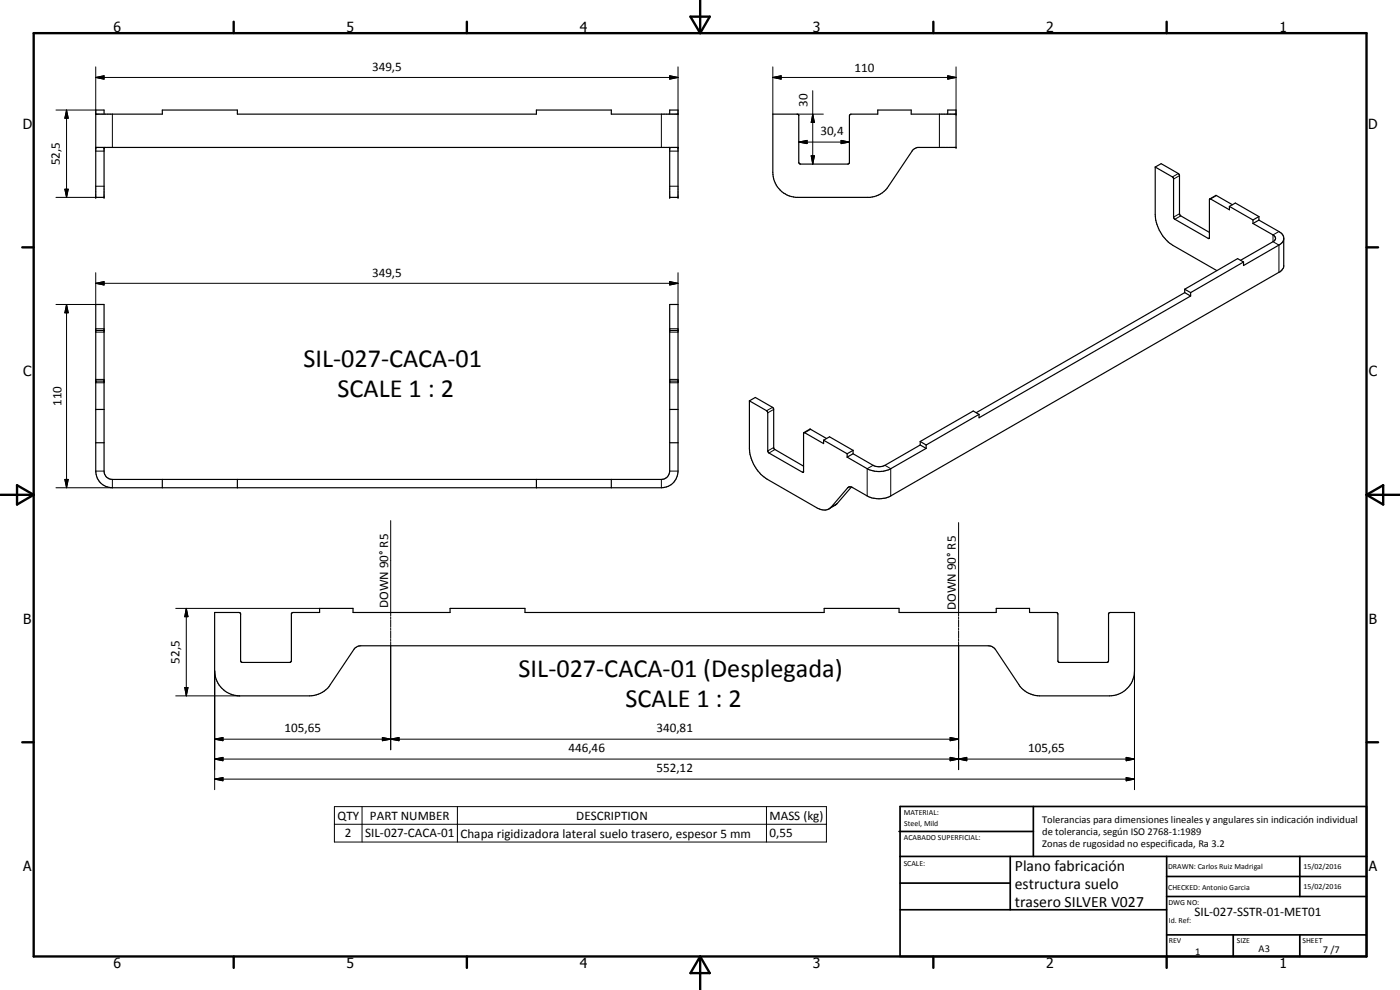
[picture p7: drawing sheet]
<svg xmlns="http://www.w3.org/2000/svg" width="420mm" height="297mm" viewBox="0 0 420 297" stroke-linecap="round" stroke-linejoin="round" font-family="sans-serif">
<g fill="none" stroke="#000" stroke-width=".35">
<path d="M28.7 34.2h20v-1.2h22.5v1.2h89.8v-1.2h22.5v1.2h20M31.2 34.2v-1.2h-2.5v26.2h2.5v-15M201 34.2v-1.2h2.5v26.2h-2.5v-15M284.4 34.2v-1.2h2.5v11.2h-11.5l-1 .4-.5 .5-7.3 10.8a7.4 7.4 0 0 1-5.5 3.3h-22.3a7.6 7.6 0 0 1-6.9-7.5v-17.5h7.3l.5 .4v14.2l.5 .4 14.5-.1 .2-.2v-14.2l.5-.5h8v-1.2h10.1v1.2h13.4M28.7 44.2h174.8M346.7 50.1l1.8-1 5.4 3.2 .2 12.1 8.9 5.3M346.7 50.1l5.5 3.3v11.8l.3 .5 10.2 5.9 .3-.1v-11.8M346.7 50.1v14.3a11.7 11.7 0 0 0 5.3 9.2l13.2 7.6M363 59.7l6 3.2v-1M363.1 59.7l1.9-1.1 4.9 2.8M369 61.9l7 4.1M369 61.9l1.7-1 7.1 4.1"/>
<path d="M373.2 78.6l-1.8-1-15.9 9.2M373.2 78.6l-15.9 9.2M376 67.1l6 3.4a1.06 1.06 0 0 1 .8 1 1.06 1.06 0 0 1-.8 1l-9.7 5.6M376 66v1.1M377.8 66l6 3.5 1.3 1.3 .2 9.2-.2 .5-.9 1-116.9 67.3a7.8 7.8 0 0 1-7 0l-4.6-2.6-.9-.1-5.3 6a3.3 3.3 0 0 1-4.4 .2l-14.9-8.5a11.7 11.7 0 0 1-5.3-9.2v-14.3M377.8 65l-1.8 1M377.8 66l-1.8 1.1M377.8 65v1M385.3 71.7l-.3 .9-.8 .7-11 6.4v-1.1M28.7 91.4h2.5v50a2.44 2.44 0 0 0 2.5 2.4h164.8a2.52 2.52 0 0 0 2.5-2.4v-50h2.5v50a5 5 0 0 1-5 4.9h-164.8a5 5 0 0 1-5-4.9zM28.7 99.1h2.5M201 99.1h2.5"/>
<path d="M355.5 87.8l-62.5 36M355.5 86.8l1.8 1M355.5 86.8v1M355.5 87.8l1.8 1M357.3 88.8l-63.5 36.5v-1M357.3 87.8v1M28.7 114.3h2.5M201 114.3h2.5M28.7 122.9h2.5M28.7 132.8h2.5M201 122.9h2.5M201 132.8h2.5"/>
<path d="M224.9 120.3l1.8-1 5.4 3.1 .2 12.3 8.9 5.2M224.9 120.3l5.2 2.9 .3 .5v11.6l.2 .4 10.3 6 .3-.1v-11.8M241.2 129.8l6 3.3v-1M241.2 129.8l2-1 4.9 2.8M247.2 132.1l7 4M247.2 132.1l1.8-1 7 4M254.2 136.1v1.1M256 135.1v1M256 135.1l-1.8 1M256 136.1l-1.8 1.1M276.2 133.5l-10.6 6.1a3.9 3.9 0 0 1-3.6 0l-6-3.5M276.2 132.5l1.7 1"/>
<path d="M276.2 132.5v1M276.2 133.5l1.7 1M277.9 134.5l-10.6 6.1a7.8 7.8 0 0 1-7 0l-6.1-3.4M277.9 133.5v1M293.8 124.3l-1.7-1-15.9 9.2M293.8 124.3l-15.9 9.2M48.7 143.8v2.5M71.2 143.8v2.5M161 143.8v2.5M183.5 143.8v2.5M255.5 146.1l-4.5 5.2-2.2 1.4M64.4 183.8h7.3l.5 .3v14.2l.4 .5 14.6-.1 .2-.4v-14.2l.5-.3h8v-1.3h10v1.3h29.2v-1.3h22.5v1.3h89.7v-1.3h22.5v1.3h29.2v-1.3h10v1.3h8l.4 .2 .1 14.3 .3 .5h14.5l.4-.5v-14.2l.5-.3h7.3v17.5a7.5 7.5 0 0 1-7.5 7.5h-21a7.6 7.6 0 0 1-6.2-3.4l-7.1-10.5-1-.9-1.1-.2h-188.3l-1 .2-.9 .6-7.3 10.8a7.5 7.5 0 0 1-6.2 3.4h-21a7.6 7.6 0 0 1-7.5-7.5z"/>
</g>
<g fill="#000">
<circle cx="286.9" cy="34.2" r=".18"/>
<circle cx="28.7" cy="59.2" r=".18"/>
<circle cx="28.7" cy="44.2" r=".18"/>
<circle cx="31.2" cy="59.2" r=".18"/>
<circle cx="31.2" cy="44.2" r=".18"/>
<circle cx="201" cy="59.2" r=".18"/>
<circle cx="201" cy="44.2" r=".18"/>
<circle cx="203.5" cy="59.2" r=".18"/>
<circle cx="203.5" cy="44.2" r=".18"/>
<circle cx="286.9" cy="44.2" r=".18"/>
<circle cx="28.7" cy="114.3" r=".18"/>
<circle cx="31.2" cy="114.3" r=".18"/>
<circle cx="201" cy="114.3" r=".18"/>
<circle cx="203.5" cy="114.3" r=".18"/>
</g>
<g fill="none" stroke="#000" stroke-width=".3">
<path d="M16.8 33h11.9M20 33l.5 2.5h-1zM20 33v26.2M28.7 23.2l2.5-.5v1zM28.7 20.1v14.1M28.7 23.2h174.8M33.7 34.2v10M198.5 34.2v10M201 22.7l2.5 .5-2.5 .5zM203.5 20.1v14.1M231.9 23.2l2.5-.5v1zM231.9 23.2h55"/>
<path d="M231.9 20.1v14.1M239.2 34.2h7.9M243.9 34.2l.5 2.5h-1zM243.9 27.2v22M281.9 34.2v10M284.4 22.7l2.5 .5-2.5 .5zM286.9 20.1v14.1M16.8 59.2h11.9M19.5 56.8h1l-.5 2.4zM28.7 55.9h2.5M28.7 45.3h2.5M201 55.9h2.5"/>
<path d="M201 45.3h2.5M239.7 42.6l2.5-.5v1zM239.7 42.6h15.2M243.4 46.7h1l-.5 2.5zM252.4 42.1l2.5 .5-2.5 .5zM353.6 52.1l-1.7 1M354 52.7l-1.8 1M365.1 58.7l-1.8 1M354 64.1l-1.8 1.1M354.4 64.8l-1.8 1M363 71.4l-.4 .1M383.8 69.5l-1.8 1v2l1.8 1v8.2"/>
<path d="M20 91.4l.5 2.5h-1zM20 91.4v54.9M28.7 85l2.5-.5v1zM28.7 98.6h2.5M28.7 99.7h2.5M28.7 85h174.8M28.7 81.8v9.6h-11.9M201 84.5l2.5 .5-2.5 .5zM201 98.6h2.5M201 99.7h2.5M203.5 81.8v9.6M28.7 113.8h2.5"/>
<path d="M28.7 114.9h2.5M201 113.8h2.5M201 114.9h2.5M231.8 122.2l-1.7 1M232.2 134.3l-1.8 1M232.2 122.9l-1.8 1M232.6 134.9l-1.8 1M243.3 128.8l-1.8 1M262 139.6l-1.7 1v8.2M265.6 139.6l1.7 1v8.2M19.5 143.8h1l-.5 2.5zM28.7 141.4h2.5"/>
<path d="M33.7 143.8v2.5h-16.9M117.3 156.2v28.7M198.5 143.8v2.5M201 141.4h2.5M241.2 141.5l-.4 .2M251.2 151.1l-1.7 1M254.9 146.1l-.5 .2M287.7 156.8v28.1M52.7 182.5h43.2M55.9 182.5l.5 2.5h-1zM55.9 182.5v26.3M117.3 185.2v.5"/>
<path d="M117.3 186v2.2M117.3 188.5v.6M117.3 189.3v2.3M117.3 191.8v.6M117.3 192.7v32.3M287.7 185.2v.5M287.7 186v2.2M287.7 188.5v.6M287.7 189.3v2.3M287.7 191.8v.6M287.7 192.7v38.2M52.7 208.8h19.2"/>
<path d="M55.4 206.3h1l-.5 2.5zM64.4 201.3v35.6M340.5 201.3v35.6M64.4 221.8l2.5-.5v.9zM64.4 227.8l2.5-.6v1.1zM64.4 233.8l2.5-.5v1zM64.4 221.8h223.3M64.4 227.8h276.1M64.4 233.8h276.1M114.8 221.3l2.5 .5-2.5 .4zM117.3 221.8l2.4-.5v.9zM285.1 227.2l2.6 .6-2.6 .5z"/>
<path d="M285.1 221.3l2.6 .5-2.6 .4zM287.7 227.8l2.4-.6v1.1zM338 233.3l2.5 .5-2.5 .5zM338 227.2l2.5 .6-2.5 .5zM100.4 242h147.6v10.6h-147.6zM100.4 247.3h147.6M108.7 242v10.6M137.3 242v10.6M230 242v10.6"/>
</g>
<g fill="none" stroke="#000" stroke-width=".71">
<path d="M10.1 9.9h400v277.1h-400zM70.1 6.5v3.4M140.1 6.5v3.4M207.2 5h5.8l-2.9 4.9zM210.1 0v9.9M280.1 6.5v3.4M350.1 6.5v3.4M6.7 74.2h3.4M410.1 74.2h3.5M.1 148.5h10M5.1 145.6l5 2.9-5 2.9zM410.1 148.5h10"/>
<path d="M410.1 148.5l5-2.9v5.8zM6.7 222.7h3.4M410.1 222.7h3.5M70.1 287v3.4M140.1 287v3.4M210.1 287v10M210.1 287l2.9 5h-5.8zM280.1 287v3.4M350.1 287v3.4"/>
</g>
<g fill="none" stroke="#000" stroke-width=".51">
<path d="M269.8 249.5h40.3M270.1 242h140v45h-140zM270.1 257h140M303.2 257v16M310.1 242v15M350.1 257v30M390.1 257v12M270.1 265h33.1M270.1 273h80M350.1 269h60M350.1 263h60M350.1 280.5h60"/>
<path d="M370.1 280.5v6.5M390.1 280.5v6.5"/>
</g>
<g fill="#000">
<path d="M20 33l.5 2.5h-1zM28.7 23.2l2.5-.5v1zM201 22.7l2.5 .5-2.5 .5zM231.9 23.2l2.5-.5v1zM243.9 34.2l.5 2.5h-1zM284.4 22.7l2.5 .5-2.5 .5zM19.5 56.8h1l-.5 2.4zM239.7 42.6l2.5-.5v1zM243.4 46.7h1l-.5 2.5zM252.4 42.1l2.5 .5-2.5 .5zM20 91.4l.5 2.5h-1zM28.7 85l2.5-.5v1z"/>
<path d="M201 84.5l2.5 .5-2.5 .5zM19.5 143.8h1l-.5 2.5zM55.9 182.5l.5 2.5h-1zM55.4 206.3h1l-.5 2.5zM64.4 221.8l2.5-.5v.9zM64.4 227.8l2.5-.6v1.1zM64.4 233.8l2.5-.5v1zM114.8 221.3l2.5 .5-2.5 .4zM117.3 221.8l2.4-.5v.9zM285.1 227.2l2.6 .6-2.6 .5zM285.1 221.3l2.6 .5-2.6 .4zM287.7 227.8l2.4-.6v1.1z"/>
<path d="M338 233.3l2.5 .5-2.5 .5zM338 227.2l2.5 .6-2.5 .5z"/>
</g>
<g font-size="7.9">
<text x="91" y="110.1">SIL-027-CACA-01</text>
<text x="101.3" y="119.1">SCALE 1 : 2</text>
<text x="155.6" y="203.1">SIL-027-CACA-01 (Desplegada)</text>
<text x="187.7" y="212.1">SCALE 1 : 2</text>
</g>
<g font-size="4.7">
<text x="304.6" y="261.2">Plano fabricación</text>
<text x="304.6" y="266.6">estructura suelo</text>
<text x="304.6" y="272">trasero SILVER V027</text>
</g>
<g font-size="4.2">
<text x="34" y="9.6">6</text>
<text x="104" y="9.6">5</text>
<text x="174" y="9.6">4</text>
<text x="244" y="9.6">3</text>
<text x="314" y="9.6">2</text>
<text x="384" y="9.6">1</text>
<text x="6.8" y="38.7">D</text>
<text x="410.6" y="38.7">D</text>
<text x="7" y="112.9">C</text>
<text x="410.8" y="112.9">C</text>
<text x="7" y="187.1">B</text>
<text x="410.8" y="187.1">B</text>
<text x="7" y="261.4">A</text>
<text x="410.8" y="261.4">A</text>
<text x="34" y="290.4">6</text>
<text x="104" y="290.4">5</text>
<text x="174" y="290.4">4</text>
<text x="244" y="290.4">3</text>
<text x="314" y="290.4">2</text>
<text x="384" y="290.4">1</text>
</g>
<g font-size="3.9">
<text x="111.7" y="21.2">349,5</text>
<text x="256.4" y="21.7">110</text>
<text x="242.4" y="32" transform="rotate(-90 242.4 32)">30</text>
<text x="246.2" y="40.6">30,4</text>
<text x="17.9" y="49.6" transform="rotate(-90 17.9 49.6)">52,5</text>
<text x="111.7" y="83">349,5</text>
<text x="18.4" y="121.9" transform="rotate(-90 18.4 121.9)">110</text>
<text x="116.5" y="182.5" transform="rotate(-90 116.5 182.5)">DOWN 90° R5</text>
<text x="286.9" y="183" transform="rotate(-90 286.9 183)">DOWN 90° R5</text>
<text x="53.9" y="199.1" transform="rotate(-90 53.9 199.1)">52,5</text>
<text x="85.4" y="219.7">105,65</text>
<text x="197" y="219.7">340,81</text>
<text x="170.6" y="225.7">446,46</text>
<text x="308.6" y="225.7">105,65</text>
<text x="197" y="231.7">552,12</text>
<text x="101.3" y="246">QTY</text>
<text x="111" y="245.9">PART NUMBER</text>
<text x="172.9" y="246">DESCRIPTION</text>
<text x="103.5" y="251.2">2</text>
<text x="109.6" y="251.2">SIL-027-CACA-01</text>
<text x="138.2" y="251.3">Chapa rigidizadora lateral suelo trasero, espesor 5 mm</text>
<text x="231" y="246">MASS (kg)</text>
<text x="231" y="251.2">0,55</text>
<text x="358.5" y="275">SIL-027-SSTR-01-MET01</text>
</g>
<g font-size="3.1">
<text x="312.7" y="246.8">Tolerancias para dimensiones lineales y angulares sin indicación individual</text>
<text x="312.7" y="250.4">de tolerancia, según ISO 2768-1:1989</text>
<text x="312.7" y="254">Zonas de rugosidad no especificada, Ra 3.2</text>
<text x="358.7" y="286.5">1</text>
<text x="377.7" y="285.6">A3</text>
<text x="397" y="285.9">7 /7</text>
</g>
<g font-size="2.4">
<text x="271.2" y="244.4">MATERIAL:</text>
<text x="271.3" y="252">ACABADO SUPERFICIAL:</text>
<text x="271.4" y="247.9">Steel, Mild</text>
<text x="271.2" y="259.7">SCALE:</text>
<text x="350.6" y="260.8">DRAWN: Carlos Ruiz Madrigal</text>
<text x="391.2" y="260.6">15/02/2016</text>
<text x="350.6" y="267">CHECKED: Antonio Garcia</text>
<text x="391.2" y="266.7">15/02/2016</text>
<text x="350.6" y="271.4">DWG NO:</text>
<text x="350.8" y="276.9">Id. Ref:</text>
<text x="350.8" y="282.8">REV</text>
<text x="371.2" y="282.9">SIZE</text>
<text x="390.9" y="282.9">SHEET</text>
</g>
</svg>
